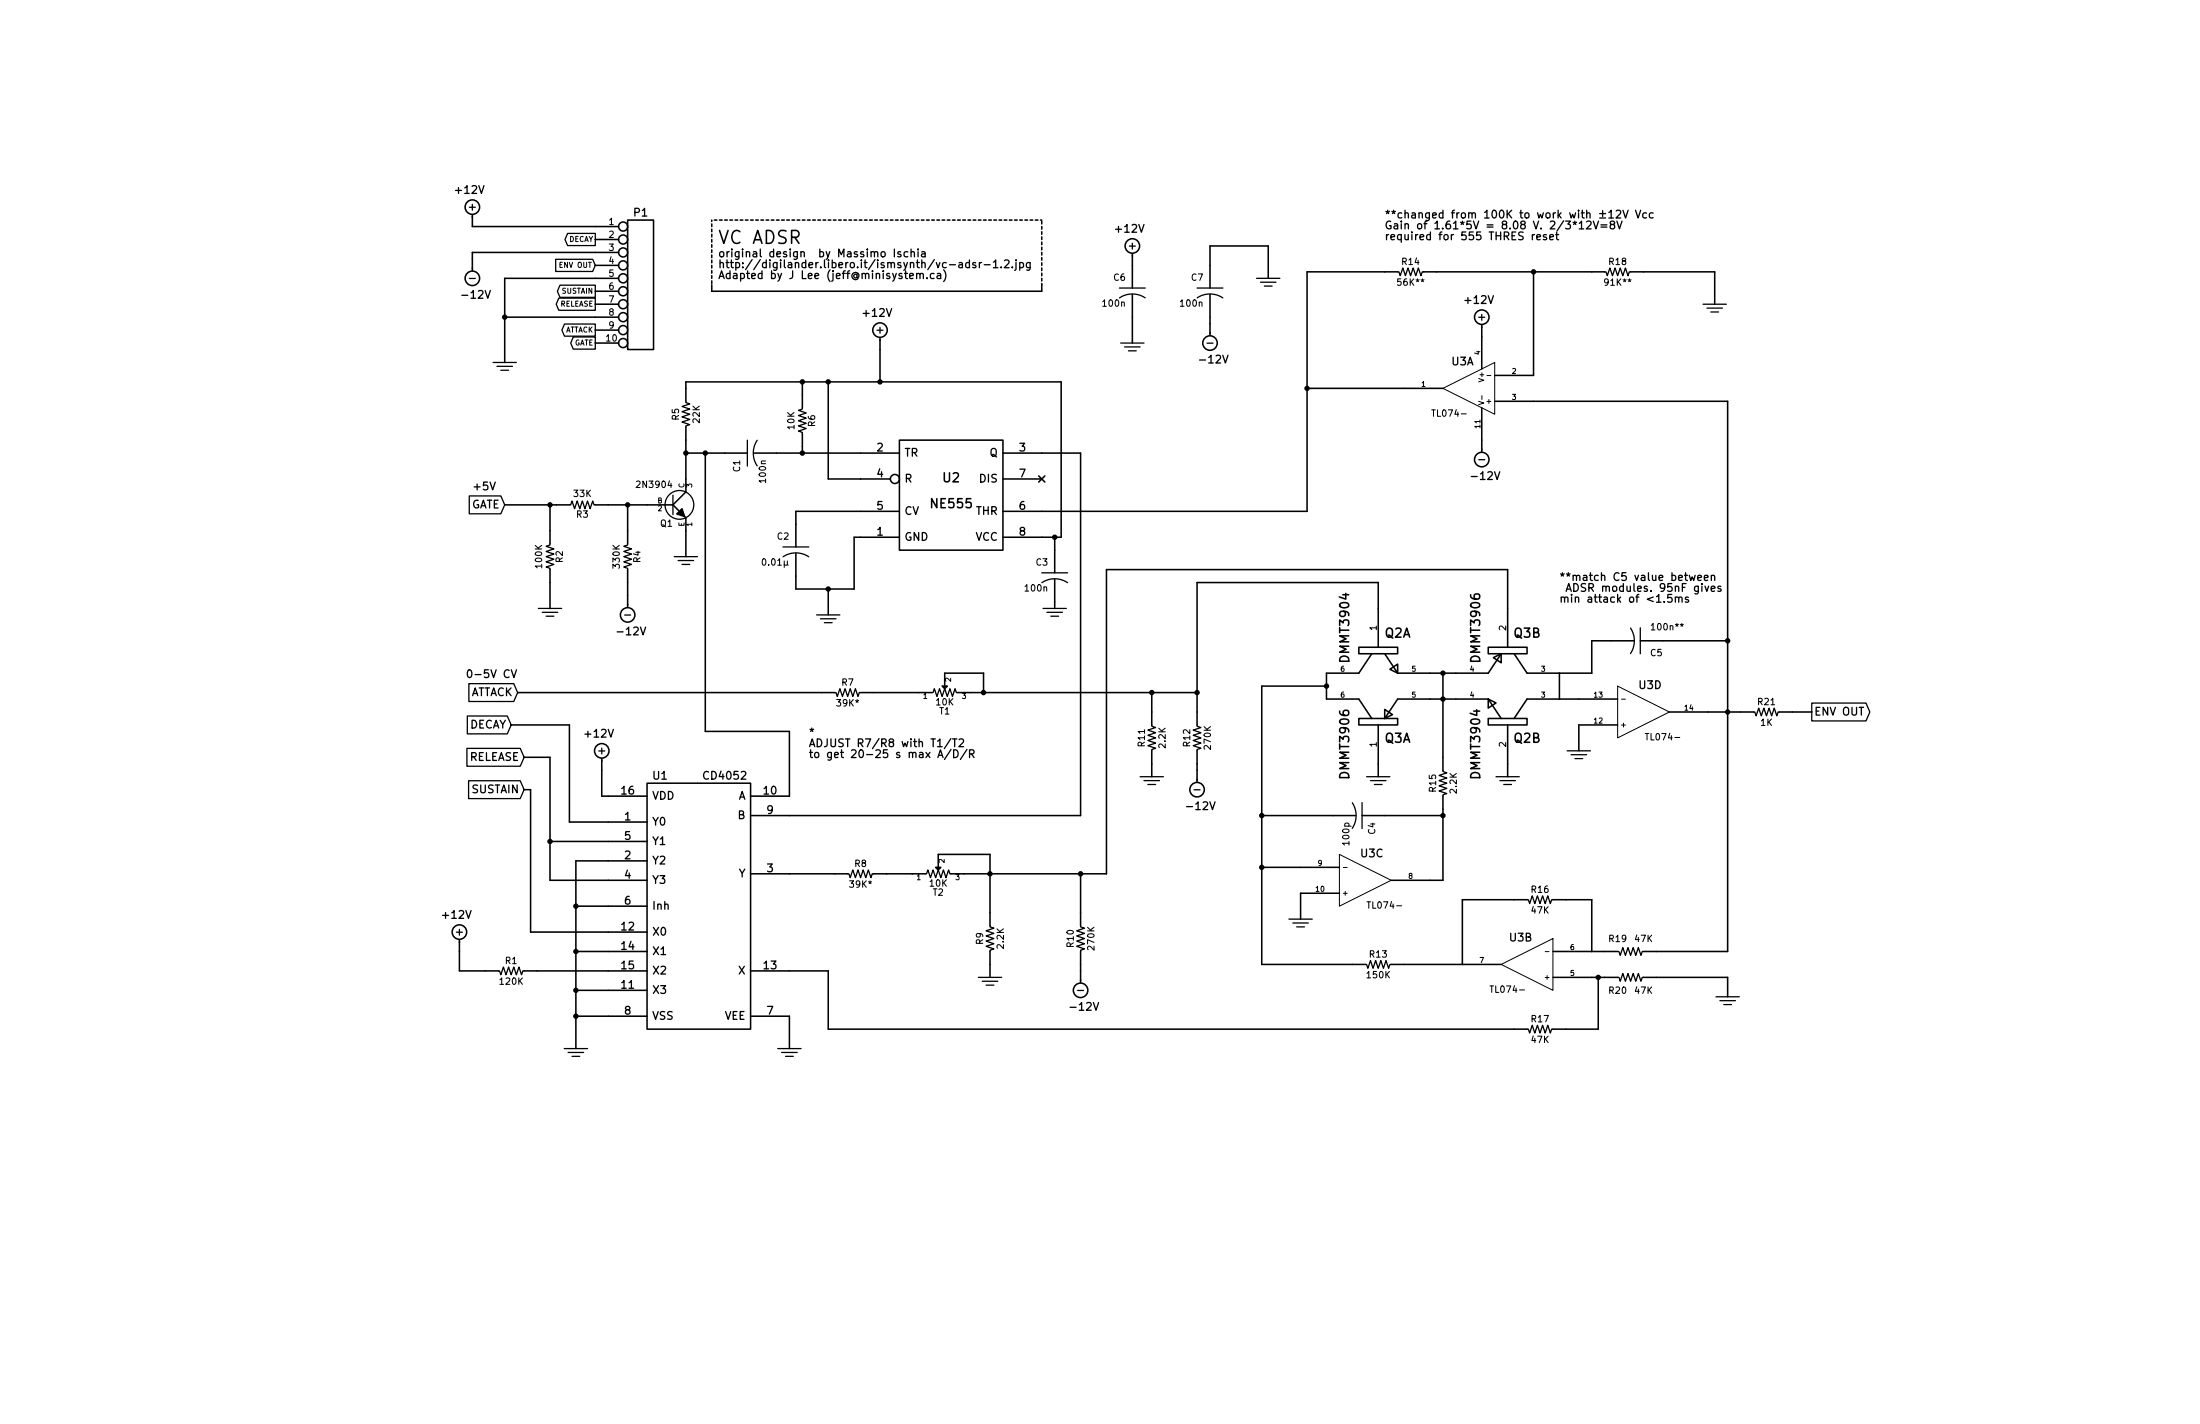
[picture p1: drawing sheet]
EESchema Schematic File Version 2
LIBS:power
LIBS:device
LIBS:transistors
LIBS:conn
LIBS:linear
LIBS:regul
LIBS:74xx
LIBS:cmos4000
LIBS:adc-dac
LIBS:memory
LIBS:xilinx
LIBS:special
LIBS:microcontrollers
LIBS:dsp
LIBS:microchip
LIBS:analog_switches
LIBS:motorola
LIBS:texas
LIBS:intel
LIBS:audio
LIBS:interface
LIBS:digital-audio
LIBS:philips
LIBS:display
LIBS:cypress
LIBS:siliconi
LIBS:opto
LIBS:atmel
LIBS:contrib
LIBS:valves
LIBS:VC ADSR ADR trim-cache
EELAYER 27 0
EELAYER END
$Descr B 17000 11000
encoding utf-8
Sheet 1 1
Title ""
Date "16 jul 2014"
Rev ""
Comp ""
Comment1 ""
Comment2 ""
Comment3 ""
Comment4 ""
$EndDescr
$Comp
L TL074- U3
U 1 1
P 11350 3000
F 0 "U3" H 11400 3200 60  0000 C CNN
F 1 "TL074-" H 11500 2800 50  0000 C CNN
F 2 "" H 11350 3000 60  0000 C CNN
F 3 "" H 11350 3000 60  0000 C CNN
	1    11350 3000
	-1   0    0    -1  
$EndComp
$Comp
L GND_E #PWR01
U 1 1
P 10650 6000
F 0 "#PWR01" V 10650 6000 30  0001 C CNN
F 1 "GND_E" H 10650 5930 30  0001 C CNN
F 2 "~" H 10650 6000 60  0000 C CNN
F 3 "~" H 10650 6000 60  0000 C CNN
	1    10650 6000
	1    0    0    -1  
$EndComp
$Comp
L GND_E #PWR02
U 1 1
P 11650 6000
F 0 "#PWR02" V 11650 6000 30  0001 C CNN
F 1 "GND_E" H 11650 5930 30  0001 C CNN
F 2 "~" H 11650 6000 60  0000 C CNN
F 3 "~" H 11650 6000 60  0000 C CNN
	1    11650 6000
	1    0    0    -1  
$EndComp
$Comp
L -12V #PWR03
U 1 1
P 8350 7500
F 0 "#PWR03" H 8350 7600 30  0001 C CNN
F 1 "-12V" H 8325 7775 60  0000 C CNN
F 2 "~" H 8350 7500 60  0000 C CNN
F 3 "~" H 8350 7500 60  0000 C CNN
	1    8350 7500
	-1   0    0    1   
$EndComp
$Comp
L C_US C4
U 1 1
P 10500 6300
F 0 "C4" H 10550 6400 50  0000 L CNN
F 1 "100p" H 10550 6200 50  0000 L CNN
F 2 "" H 10500 6300 60  0000 C CNN
F 3 "" H 10500 6300 60  0000 C CNN
	1    10500 6300
	0    1    1    0   
$EndComp
$Comp
L CD4052 U1
U 1 1
P 5400 7000
F 0 "U1" H 5100 8000 60  0000 C CNN
F 1 "CD4052" H 5600 8000 60  0000 C CNN
F 2 "" H 5400 7000 60  0000 C CNN
F 3 "" H 5400 7000 60  0000 C CNN
	1    5400 7000
	1    0    0    -1  
$EndComp
$Comp
L GND_E #PWR04
U 1 1
P 6100 8100
F 0 "#PWR04" V 6100 8100 30  0001 C CNN
F 1 "GND_E" H 6100 8030 30  0001 C CNN
F 2 "~" H 6100 8100 60  0000 C CNN
F 3 "~" H 6100 8100 60  0000 C CNN
	1    6100 8100
	1    0    0    -1  
$EndComp
$Comp
L +12V #PWR05
U 1 1
P 4650 5950
F 0 "#PWR05" H 4650 6050 30  0001 C CNN
F 1 "+12V" H 4625 6225 60  0000 C CNN
F 2 "~" H 4650 5950 60  0000 C CNN
F 3 "~" H 4650 5950 60  0000 C CNN
	1    4650 5950
	1    0    0    -1  
$EndComp
$Comp
L R_US R1
U 1 1
P 3950 7500
F 0 "R1" V 4030 7500 50  0000 C CNN
F 1 "120K" V 3870 7500 50  0000 C CNN
F 2 "" H 3950 7500 60  0000 C CNN
F 3 "" H 3950 7500 60  0000 C CNN
	1    3950 7500
	0    -1   -1   0   
$EndComp
$Comp
L +12V #PWR06
U 1 1
P 3550 7350
F 0 "#PWR06" H 3550 7450 30  0001 C CNN
F 1 "+12V" H 3525 7625 60  0000 C CNN
F 2 "~" H 3550 7350 60  0000 C CNN
F 3 "~" H 3550 7350 60  0000 C CNN
	1    3550 7350
	1    0    0    -1  
$EndComp
Text GLabel 4050 5850 0    60   Input ~ 0
RELEASE
Text GLabel 4050 6100 0    60   Input ~ 0
SUSTAIN
Text GLabel 3950 5600 0    60   Input ~ 0
DECAY
$Comp
L GND_E #PWR07
U 1 1
P 4450 8100
F 0 "#PWR07" V 4450 8100 30  0001 C CNN
F 1 "GND_E" H 4450 8030 30  0001 C CNN
F 2 "~" H 4450 8100 60  0000 C CNN
F 3 "~" H 4450 8100 60  0000 C CNN
	1    4450 8100
	1    0    0    -1  
$EndComp
$Comp
L R_US R8
U 1 1
P 6650 6750
F 0 "R8" V 6730 6750 50  0000 C CNN
F 1 "39K*" V 6570 6750 50  0000 C CNN
F 2 "" H 6650 6750 60  0000 C CNN
F 3 "" H 6650 6750 60  0000 C CNN
	1    6650 6750
	0    -1   -1   0   
$EndComp
$Comp
L TL074- U3
U 2 1
P 11800 7450
F 0 "U3" H 11850 7650 60  0000 C CNN
F 1 "TL074-" H 11950 7250 50  0000 C CNN
F 2 "" H 11800 7450 60  0000 C CNN
F 3 "" H 11800 7450 60  0000 C CNN
	2    11800 7450
	-1   0    0    -1  
$EndComp
$Comp
L R_US R13
U 1 1
P 10650 7450
F 0 "R13" V 10730 7450 50  0000 C CNN
F 1 "150K" V 10570 7450 50  0000 C CNN
F 2 "" H 10650 7450 60  0000 C CNN
F 3 "" H 10650 7450 60  0000 C CNN
	1    10650 7450
	0    -1   -1   0   
$EndComp
$Comp
L R_US R19
U 1 1
P 12600 7350
F 0 "R19" V 12700 7450 50  0000 C CNN
F 1 "47K" V 12700 7250 50  0000 C CNN
F 2 "" H 12600 7350 60  0000 C CNN
F 3 "" H 12600 7350 60  0000 C CNN
	1    12600 7350
	0    -1   -1   0   
$EndComp
$Comp
L R_US R20
U 1 1
P 12600 7550
F 0 "R20" V 12500 7650 50  0000 C CNN
F 1 "47K" V 12500 7450 50  0000 C CNN
F 2 "" H 12600 7550 60  0000 C CNN
F 3 "" H 12600 7550 60  0000 C CNN
	1    12600 7550
	0    -1   -1   0   
$EndComp
$Comp
L R_US R17
U 1 1
P 11900 7950
F 0 "R17" V 11980 7950 50  0000 C CNN
F 1 "47K" V 11820 7950 50  0000 C CNN
F 2 "" H 11900 7950 60  0000 C CNN
F 3 "" H 11900 7950 60  0000 C CNN
	1    11900 7950
	0    -1   -1   0   
$EndComp
$Comp
L R_US R16
U 1 1
P 11900 6950
F 0 "R16" V 11980 6950 50  0000 C CNN
F 1 "47K" V 11820 6950 50  0000 C CNN
F 2 "" H 11900 6950 60  0000 C CNN
F 3 "" H 11900 6950 60  0000 C CNN
	1    11900 6950
	0    -1   -1   0   
$EndComp
$Comp
L TL074- U3
U 3 1
P 10550 6800
F 0 "U3" H 10600 7000 60  0000 C CNN
F 1 "TL074-" H 10700 6600 50  0000 C CNN
F 2 "" H 10550 6800 60  0000 C CNN
F 3 "" H 10550 6800 60  0000 C CNN
	3    10550 6800
	1    0    0    -1  
$EndComp
$Comp
L R_US R15
U 1 1
P 11150 6050
F 0 "R15" V 11230 6050 50  0000 C CNN
F 1 "2.2K" V 11070 6050 50  0000 C CNN
F 2 "" H 11150 6050 60  0000 C CNN
F 3 "" H 11150 6050 60  0000 C CNN
	1    11150 6050
	-1   0    0    1   
$EndComp
$Comp
L GND_E #PWR08
U 1 1
P 10050 7100
F 0 "#PWR08" V 10050 7100 30  0001 C CNN
F 1 "GND_E" H 10050 7030 30  0001 C CNN
F 2 "~" H 10050 7100 60  0000 C CNN
F 3 "~" H 10050 7100 60  0000 C CNN
	1    10050 7100
	1    0    0    -1  
$EndComp
$Comp
L TL074- U3
U 4 1
P 12700 5500
F 0 "U3" H 12750 5700 60  0000 C CNN
F 1 "TL074-" H 12850 5300 50  0000 C CNN
F 2 "" H 12700 5500 60  0000 C CNN
F 3 "" H 12700 5500 60  0000 C CNN
	4    12700 5500
	1    0    0    -1  
$EndComp
$Comp
L GND_E #PWR09
U 1 1
P 12200 5800
F 0 "#PWR09" V 12200 5800 30  0001 C CNN
F 1 "GND_E" H 12200 5730 30  0001 C CNN
F 2 "~" H 12200 5800 60  0000 C CNN
F 3 "~" H 12200 5800 60  0000 C CNN
	1    12200 5800
	1    0    0    -1  
$EndComp
$Comp
L C_US C5
U 1 1
P 12650 4950
F 0 "C5" V 12750 5050 50  0000 L CNN
F 1 "100n**" V 12550 5050 50  0000 L CNN
F 2 "" H 12650 4950 60  0000 C CNN
F 3 "" H 12650 4950 60  0000 C CNN
	1    12650 4950
	0    1    1    0   
$EndComp
$Comp
L R_US R21
U 1 1
P 13650 5500
F 0 "R21" V 13730 5500 50  0000 C CNN
F 1 "1K" V 13570 5500 50  0000 C CNN
F 2 "" H 13650 5500 60  0000 C CNN
F 3 "" H 13650 5500 60  0000 C CNN
	1    13650 5500
	0    -1   -1   0   
$EndComp
Text GLabel 14000 5500 2    60   Output ~ 0
ENV OUT
$Comp
L GND_E #PWR010
U 1 1
P 13350 7700
F 0 "#PWR010" V 13350 7700 30  0001 C CNN
F 1 "GND_E" H 13350 7630 30  0001 C CNN
F 2 "~" H 13350 7700 60  0000 C CNN
F 3 "~" H 13350 7700 60  0000 C CNN
	1    13350 7700
	1    0    0    -1  
$EndComp
$Comp
L NE555 U2
U 1 1
P 7350 3800
F 0 "U2" H 7350 3900 70  0000 C CNN
F 1 "NE555" H 7350 3700 70  0000 C CNN
F 2 "~" H 7350 3800 60  0000 C CNN
F 3 "~" H 7350 3800 60  0000 C CNN
	1    7350 3800
	1    0    0    -1  
$EndComp
$Comp
L NPN Q1
U 1 1
P 5200 3900
F 0 "Q1" H 5200 3750 50  0000 R CNN
F 1 "2N3904" H 5200 4050 50  0000 R CNN
F 2 "~" H 5200 3900 60  0000 C CNN
F 3 "~" H 5200 3900 60  0000 C CNN
	1    5200 3900
	1    0    0    -1  
$EndComp
$Comp
L R_US R5
U 1 1
P 5300 3200
F 0 "R5" V 5380 3200 50  0000 C CNN
F 1 "22K" V 5220 3200 50  0000 C CNN
F 2 "" H 5300 3200 60  0000 C CNN
F 3 "" H 5300 3200 60  0000 C CNN
	1    5300 3200
	-1   0    0    1   
$EndComp
Text GLabel 3900 3900 0    60   Input ~ 0
GATE
$Comp
L R_US R3
U 1 1
P 4500 3900
F 0 "R3" V 4580 3900 50  0000 C CNN
F 1 "33K" V 4420 3900 50  0000 C CNN
F 2 "" H 4500 3900 60  0000 C CNN
F 3 "" H 4500 3900 60  0000 C CNN
	1    4500 3900
	0    1    1    0   
$EndComp
$Comp
L R_US R2
U 1 1
P 4250 4300
F 0 "R2" V 4330 4300 50  0000 C CNN
F 1 "100K" V 4170 4300 50  0000 C CNN
F 2 "" H 4250 4300 60  0000 C CNN
F 3 "" H 4250 4300 60  0000 C CNN
	1    4250 4300
	1    0    0    -1  
$EndComp
$Comp
L R_US R4
U 1 1
P 4850 4300
F 0 "R4" V 4930 4300 50  0000 C CNN
F 1 "330K" V 4770 4300 50  0000 C CNN
F 2 "" H 4850 4300 60  0000 C CNN
F 3 "" H 4850 4300 60  0000 C CNN
	1    4850 4300
	1    0    0    -1  
$EndComp
$Comp
L -12V #PWR011
U 1 1
P 4850 4600
F 0 "#PWR011" H 4850 4700 30  0001 C CNN
F 1 "-12V" H 4825 4875 60  0000 C CNN
F 2 "~" H 4850 4600 60  0000 C CNN
F 3 "~" H 4850 4600 60  0000 C CNN
	1    4850 4600
	-1   0    0    1   
$EndComp
$Comp
L GND_E #PWR012
U 1 1
P 4250 4700
F 0 "#PWR012" V 4250 4700 30  0001 C CNN
F 1 "GND_E" H 4250 4630 30  0001 C CNN
F 2 "~" H 4250 4700 60  0000 C CNN
F 3 "~" H 4250 4700 60  0000 C CNN
	1    4250 4700
	1    0    0    -1  
$EndComp
$Comp
L GND_E #PWR013
U 1 1
P 5300 4300
F 0 "#PWR013" V 5300 4300 30  0001 C CNN
F 1 "GND_E" H 5300 4230 30  0001 C CNN
F 2 "~" H 5300 4300 60  0000 C CNN
F 3 "~" H 5300 4300 60  0000 C CNN
	1    5300 4300
	1    0    0    -1  
$EndComp
$Comp
L C_US C1
U 1 1
P 5800 3500
F 0 "C1" H 5850 3600 50  0000 L CNN
F 1 "100n" H 5850 3400 50  0000 L CNN
F 2 "" H 5800 3500 60  0000 C CNN
F 3 "" H 5800 3500 60  0000 C CNN
	1    5800 3500
	0    -1   1    0   
$EndComp
$Comp
L R_US R6
U 1 1
P 6200 3250
F 0 "R6" V 6280 3250 50  0000 C CNN
F 1 "10K" V 6120 3250 50  0000 C CNN
F 2 "" H 6200 3250 60  0000 C CNN
F 3 "" H 6200 3250 60  0000 C CNN
	1    6200 3250
	1    0    0    -1  
$EndComp
$Comp
L +12V #PWR014
U 1 1
P 6800 2700
F 0 "#PWR014" H 6800 2800 30  0001 C CNN
F 1 "+12V" H 6775 2975 60  0000 C CNN
F 2 "~" H 6800 2700 60  0000 C CNN
F 3 "~" H 6800 2700 60  0000 C CNN
	1    6800 2700
	1    0    0    -1  
$EndComp
$Comp
L GND_E #PWR015
U 1 1
P 6400 4750
F 0 "#PWR015" V 6400 4750 30  0001 C CNN
F 1 "GND_E" H 6400 4680 30  0001 C CNN
F 2 "~" H 6400 4750 60  0000 C CNN
F 3 "~" H 6400 4750 60  0000 C CNN
	1    6400 4750
	1    0    0    -1  
$EndComp
$Comp
L C_US C2
U 1 1
P 6150 4250
F 0 "C2" H 6200 4350 50  0000 L CNN
F 1 "0.01μ" H 6200 4150 50  0000 L CNN
F 2 "" H 6150 4250 60  0000 C CNN
F 3 "" H 6150 4250 60  0000 C CNN
	1    6150 4250
	-1   0    0    -1  
$EndComp
NoConn ~ 8050 3700
$Comp
L +12V #PWR016
U 1 1
P 11450 2600
F 0 "#PWR016" H 11450 2700 30  0001 C CNN
F 1 "+12V" H 11425 2875 60  0000 C CNN
F 2 "~" H 11450 2600 60  0000 C CNN
F 3 "~" H 11450 2600 60  0000 C CNN
	1    11450 2600
	1    0    0    -1  
$EndComp
$Comp
L -12V #PWR017
U 1 1
P 11450 3400
F 0 "#PWR017" H 11450 3500 30  0001 C CNN
F 1 "-12V" H 11425 3675 60  0000 C CNN
F 2 "~" H 11450 3400 60  0000 C CNN
F 3 "~" H 11450 3400 60  0000 C CNN
	1    11450 3400
	-1   0    0    1   
$EndComp
$Comp
L R_US R14
U 1 1
P 10900 2100
F 0 "R14" V 10980 2100 50  0000 C CNN
F 1 "56K**" V 10820 2100 50  0000 C CNN
F 2 "" H 10900 2100 60  0000 C CNN
F 3 "" H 10900 2100 60  0000 C CNN
	1    10900 2100
	0    -1   -1   0   
$EndComp
$Comp
L R_US R18
U 1 1
P 12500 2100
F 0 "R18" V 12580 2100 50  0000 C CNN
F 1 "91K**" V 12420 2100 50  0000 C CNN
F 2 "" H 12500 2100 60  0000 C CNN
F 3 "" H 12500 2100 60  0000 C CNN
	1    12500 2100
	0    -1   -1   0   
$EndComp
$Comp
L GND_E #PWR018
U 1 1
P 13250 2350
F 0 "#PWR018" V 13250 2350 30  0001 C CNN
F 1 "GND_E" H 13250 2280 30  0001 C CNN
F 2 "~" H 13250 2350 60  0000 C CNN
F 3 "~" H 13250 2350 60  0000 C CNN
	1    13250 2350
	1    0    0    -1  
$EndComp
$Comp
L R_US R9
U 1 1
P 7650 7250
F 0 "R9" V 7730 7250 50  0000 C CNN
F 1 "2.2K" V 7570 7250 50  0000 C CNN
F 2 "" H 7650 7250 60  0000 C CNN
F 3 "" H 7650 7250 60  0000 C CNN
	1    7650 7250
	-1   0    0    1   
$EndComp
$Comp
L R_US R10
U 1 1
P 8350 7250
F 0 "R10" V 8430 7250 50  0000 C CNN
F 1 "270K" V 8270 7250 50  0000 C CNN
F 2 "" H 8350 7250 60  0000 C CNN
F 3 "" H 8350 7250 60  0000 C CNN
	1    8350 7250
	-1   0    0    1   
$EndComp
$Comp
L GND_E #PWR019
U 1 1
P 7650 7550
F 0 "#PWR019" V 7650 7550 30  0001 C CNN
F 1 "GND_E" H 7650 7480 30  0001 C CNN
F 2 "~" H 7650 7550 60  0000 C CNN
F 3 "~" H 7650 7550 60  0000 C CNN
	1    7650 7550
	1    0    0    -1  
$EndComp
Text GLabel 4000 5350 0    60   Input ~ 0
ATTACK
$Comp
L R_US R7
U 1 1
P 6550 5350
F 0 "R7" V 6630 5350 50  0000 C CNN
F 1 "39K*" V 6470 5350 50  0000 C CNN
F 2 "" H 6550 5350 60  0000 C CNN
F 3 "" H 6550 5350 60  0000 C CNN
	1    6550 5350
	0    -1   -1   0   
$EndComp
$Comp
L -12V #PWR020
U 1 1
P 9250 5950
F 0 "#PWR020" H 9250 6050 30  0001 C CNN
F 1 "-12V" H 9225 6225 60  0000 C CNN
F 2 "~" H 9250 5950 60  0000 C CNN
F 3 "~" H 9250 5950 60  0000 C CNN
	1    9250 5950
	-1   0    0    1   
$EndComp
$Comp
L R_US R11
U 1 1
P 8900 5700
F 0 "R11" V 8980 5700 50  0000 C CNN
F 1 "2.2K" V 8820 5700 50  0000 C CNN
F 2 "" H 8900 5700 60  0000 C CNN
F 3 "" H 8900 5700 60  0000 C CNN
	1    8900 5700
	-1   0    0    1   
$EndComp
$Comp
L R_US R12
U 1 1
P 9250 5700
F 0 "R12" V 9330 5700 50  0000 C CNN
F 1 "270K" V 9170 5700 50  0000 C CNN
F 2 "" H 9250 5700 60  0000 C CNN
F 3 "" H 9250 5700 60  0000 C CNN
	1    9250 5700
	-1   0    0    1   
$EndComp
$Comp
L GND_E #PWR021
U 1 1
P 8900 6000
F 0 "#PWR021" V 8900 6000 30  0001 C CNN
F 1 "GND_E" H 8900 5930 30  0001 C CNN
F 2 "~" H 8900 6000 60  0000 C CNN
F 3 "~" H 8900 6000 60  0000 C CNN
	1    8900 6000
	1    0    0    -1  
$EndComp
$Comp
L DMMT3904 Q2
U 2 1
P 11650 5600
F 0 "Q2" V 11550 5750 70  0000 C CNN
F 1 "DMMT3904" H 11500 5350 70  0000 C CNN
F 2 "~" H 11650 5600 60  0000 C CNN
F 3 "~" H 11650 5600 60  0000 C CNN
	2    11650 5600
	0    1    -1   0   
$EndComp
$Comp
L DMMT3906 Q3
U 1 1
P 10650 5600
F 0 "Q3" V 10550 5450 70  0000 C CNN
F 1 "DMMT3906" H 10500 5850 70  0000 C CNN
F 2 "~" H 10650 5600 60  0000 C CNN
F 3 "~" H 10650 5600 60  0000 C CNN
	1    10650 5600
	0    -1   -1   0   
$EndComp
$Comp
L DMMT3904 Q2
U 1 1
P 10650 5000
F 0 "Q2" V 10550 4850 70  0000 C CNN
F 1 "DMMT3904" H 10500 5250 70  0000 C CNN
F 2 "~" H 10650 5000 60  0000 C CNN
F 3 "~" H 10650 5000 60  0000 C CNN
	1    10650 5000
	0    -1   1    0   
$EndComp
$Comp
L DMMT3906 Q3
U 2 1
P 11650 5000
F 0 "Q3" V 11550 5150 70  0000 C CNN
F 1 "DMMT3906" H 11500 4750 70  0000 C CNN
F 2 "~" H 11650 5000 60  0000 C CNN
F 3 "~" H 11650 5000 60  0000 C CNN
	2    11650 5000
	0    1    1    0   
$EndComp
Text Notes 10700 1700 0    60   ~ 0
**changed from 100K to work with ±12V Vcc\nGain of 1.61*5V = 8.08 V. 2/3*12V=8V\nrequired for 555 THRES reset
Text Notes 6250 5700 0    60   ~ 0
*\nADJUST R7/R8 with T1/T2 \nto get 20-25 s max A/D/R\n
$Comp
L CONN_10 P1
U 1 1
P 4950 2200
F 0 "P1" H 4950 2750 60  0000 C CNN
F 1 "CONN_10" V 5000 2200 60  0001 C CNN
F 2 "~" H 4950 2200 60  0000 C CNN
F 3 "~" H 4950 2200 60  0000 C CNN
	1    4950 2200
	1    0    0    -1  
$EndComp
Text GLabel 4600 2350 0    40   Output ~ 0
RELEASE
Text GLabel 4600 2250 0    40   Output ~ 0
SUSTAIN
Text GLabel 4600 1850 0    40   Output ~ 0
DECAY
Text GLabel 4600 2650 0    40   Output ~ 0
GATE
Text GLabel 4600 2050 0    40   Input ~ 0
ENV OUT
$Comp
L +12V #PWR022
U 1 1
P 3650 1750
F 0 "#PWR022" H 3650 1850 30  0001 C CNN
F 1 "+12V" H 3625 2025 60  0000 C CNN
F 2 "~" H 3650 1750 60  0000 C CNN
F 3 "~" H 3650 1750 60  0000 C CNN
	1    3650 1750
	1    0    0    -1  
$EndComp
$Comp
L -12V #PWR023
U 1 1
P 3650 2000
F 0 "#PWR023" H 3650 2100 30  0001 C CNN
F 1 "-12V" H 3625 2275 60  0000 C CNN
F 2 "~" H 3650 2000 60  0000 C CNN
F 3 "~" H 3650 2000 60  0000 C CNN
	1    3650 2000
	-1   0    0    1   
$EndComp
$Comp
L GND_E #PWR024
U 1 1
P 3900 2800
F 0 "#PWR024" V 3900 2800 30  0001 C CNN
F 1 "GND_E" H 3900 2730 30  0001 C CNN
F 2 "~" H 3900 2800 60  0000 C CNN
F 3 "~" H 3900 2800 60  0000 C CNN
	1    3900 2800
	1    0    0    -1  
$EndComp
$Comp
L C_US C3
U 1 1
P 8150 4450
F 0 "C3" H 8200 4550 50  0000 L CNN
F 1 "100n" H 8200 4350 50  0000 L CNN
F 2 "" H 8150 4450 60  0000 C CNN
F 3 "" H 8150 4450 60  0000 C CNN
	1    8150 4450
	-1   0    0    -1  
$EndComp
$Comp
L GND_E #PWR025
U 1 1
P 8150 4700
F 0 "#PWR025" V 8150 4700 30  0001 C CNN
F 1 "GND_E" H 8150 4630 30  0001 C CNN
F 2 "~" H 8150 4700 60  0000 C CNN
F 3 "~" H 8150 4700 60  0000 C CNN
	1    8150 4700
	1    0    0    -1  
$EndComp
$Comp
L C_US C6
U 1 1
P 8750 2250
F 0 "C6" H 8800 2350 50  0000 L CNN
F 1 "100n" H 8800 2150 50  0000 L CNN
F 2 "" H 8750 2250 60  0000 C CNN
F 3 "" H 8750 2250 60  0000 C CNN
	1    8750 2250
	-1   0    0    -1  
$EndComp
$Comp
L C_US C7
U 1 1
P 9350 2250
F 0 "C7" H 9400 2350 50  0000 L CNN
F 1 "100n" H 9400 2150 50  0000 L CNN
F 2 "" H 9350 2250 60  0000 C CNN
F 3 "" H 9350 2250 60  0000 C CNN
	1    9350 2250
	-1   0    0    -1  
$EndComp
$Comp
L GND_E #PWR026
U 1 1
P 9800 2150
F 0 "#PWR026" V 9800 2150 30  0001 C CNN
F 1 "GND_E" H 9800 2080 30  0001 C CNN
F 2 "~" H 9800 2150 60  0000 C CNN
F 3 "~" H 9800 2150 60  0000 C CNN
	1    9800 2150
	1    0    0    -1  
$EndComp
$Comp
L GND_E #PWR027
U 1 1
P 8750 2650
F 0 "#PWR027" V 8750 2650 30  0001 C CNN
F 1 "GND_E" H 8750 2580 30  0001 C CNN
F 2 "~" H 8750 2650 60  0000 C CNN
F 3 "~" H 8750 2650 60  0000 C CNN
	1    8750 2650
	1    0    0    -1  
$EndComp
$Comp
L -12V #PWR028
U 1 1
P 9350 2500
F 0 "#PWR028" H 9350 2600 30  0001 C CNN
F 1 "-12V" H 9325 2775 60  0000 C CNN
F 2 "~" H 9350 2500 60  0000 C CNN
F 3 "~" H 9350 2500 60  0000 C CNN
	1    9350 2500
	-1   0    0    1   
$EndComp
$Comp
L +12V #PWR029
U 1 1
P 8750 2050
F 0 "#PWR029" H 8750 2150 30  0001 C CNN
F 1 "+12V" H 8725 2325 60  0000 C CNN
F 2 "~" H 8750 2050 60  0000 C CNN
F 3 "~" H 8750 2050 60  0000 C CNN
	1    8750 2050
	1    0    0    -1  
$EndComp
Text GLabel 4600 2550 0    40   Output ~ 0
ATTACK
Text Notes 12050 4500 0    60   ~ 0
**match C5 value between\n ADSR modules. 95nF gives\nmin attack of <1.5ms
Text Notes 3600 5250 0    60   ~ 0
0-5V CV
Text Notes 3650 3800 0    60   ~ 0
+5V
Text Notes 5550 1900 0    100  ~ 0
VC ADSR
Text Notes 5550 2000 0    60   ~ 0
original design  by Massimo Ischia\nhttp://digilander.libero.it/ismsynth/vc-adsr-1.2.jpg\nAdapted by J Lee (jeff@minisystem.ca)
$Comp
L POT_US T1
U 1 1
P 7300 5350
F 0 "T1" H 7300 5200 50  0000 C CNN
F 1 "10K" H 7300 5270 50  0000 C CNN
F 2 "~" H 7300 5350 60  0000 C CNN
F 3 "~" H 7300 5350 60  0000 C CNN
	1    7300 5350
	1    0    0    -1  
$EndComp
Wire Wire Line
	6100 7850 6100 8100
Wire Wire Line
	4700 6150 4650 6150
Wire Wire Line
	4650 6150 4650 5950
Wire Wire Line
	4700 6650 4450 6650
Wire Wire Line
	4450 6650 4450 8100
Wire Wire Line
	4450 7000 4700 7000
Wire Wire Line
	4450 7350 4700 7350
Connection ~ 4450 7000
Wire Wire Line
	4450 7650 4700 7650
Connection ~ 4450 7350
Wire Wire Line
	4450 7850 4700 7850
Connection ~ 4450 7650
Wire Wire Line
	4700 7500 4150 7500
Wire Wire Line
	3750 7500 3550 7500
Wire Wire Line
	3550 7500 3550 7350
Wire Wire Line
	4700 6500 4250 6500
Wire Wire Line
	4250 5850 4250 6800
Wire Wire Line
	4250 6800 4700 6800
Wire Wire Line
	4100 7200 4700 7200
Connection ~ 4450 7850
Wire Wire Line
	12300 7350 12300 6950
Wire Wire Line
	12300 6950 12100 6950
Wire Wire Line
	11700 6950 11300 6950
Wire Wire Line
	11300 6950 11300 7450
Wire Wire Line
	12300 7350 12400 7350
Wire Wire Line
	12300 7550 12400 7550
Wire Wire Line
	12350 7550 12350 7950
Wire Wire Line
	12350 7950 12100 7950
Connection ~ 12350 7550
Wire Wire Line
	6400 7950 11700 7950
Wire Wire Line
	11300 7450 10850 7450
Wire Wire Line
	11150 6250 11150 6800
Wire Wire Line
	11150 6800 11050 6800
Wire Wire Line
	10700 6300 11150 6300
Connection ~ 11150 6300
Wire Wire Line
	10300 6300 9750 6300
Wire Wire Line
	9750 5300 9750 7450
Wire Wire Line
	9750 6700 10050 6700
Connection ~ 9750 6700
Wire Wire Line
	10050 6900 10050 7100
Connection ~ 9750 6300
Wire Wire Line
	12200 5600 12200 5800
Wire Wire Line
	12300 4950 12300 5200
Wire Wire Line
	12300 4950 12450 4950
Wire Wire Line
	12850 4950 13350 4950
Wire Wire Line
	13350 7350 12800 7350
Wire Wire Line
	13200 5500 13450 5500
Wire Wire Line
	13850 5500 14000 5500
Wire Wire Line
	13350 3100 13350 7350
Connection ~ 13350 5500
Wire Wire Line
	12800 7550 13350 7550
Wire Wire Line
	13350 7550 13350 7700
Wire Wire Line
	9750 7450 10450 7450
Wire Wire Line
	3900 3900 4300 3900
Wire Wire Line
	4700 3900 5000 3900
Wire Wire Line
	4250 4500 4250 4700
Wire Wire Line
	4850 4500 4850 4600
Wire Wire Line
	4250 4100 4250 3900
Connection ~ 4250 3900
Wire Wire Line
	4850 4100 4850 3900
Connection ~ 4850 3900
Wire Wire Line
	5300 4300 5300 4100
Wire Wire Line
	6000 3500 6650 3500
Wire Wire Line
	5300 3500 5600 3500
Wire Wire Line
	5300 3400 5300 3700
Connection ~ 5300 3500
Wire Wire Line
	6650 4150 6600 4150
Wire Wire Line
	6600 4150 6600 4550
Wire Wire Line
	8050 4150 8200 4150
Wire Wire Line
	8200 4150 8200 2950
Wire Wire Line
	8200 2950 5300 2950
Wire Wire Line
	5300 2950 5300 3000
Wire Wire Line
	6650 3700 6400 3700
Wire Wire Line
	6400 3700 6400 2950
Connection ~ 6400 2950
Wire Wire Line
	6200 3050 6200 2950
Connection ~ 6200 2950
Wire Wire Line
	6200 3450 6200 3500
Connection ~ 6200 3500
Wire Wire Line
	6650 3950 6150 3950
Wire Wire Line
	6150 3950 6150 4050
Wire Wire Line
	6600 4550 6150 4550
Wire Wire Line
	6400 4550 6400 4750
Connection ~ 6400 4550
Wire Wire Line
	6150 4550 6150 4450
Wire Wire Line
	6800 2700 6800 2950
Connection ~ 6800 2950
Wire Wire Line
	5450 3500 5450 5650
Wire Wire Line
	5450 5650 6100 5650
Wire Wire Line
	6100 5650 6100 6150
Connection ~ 5450 3500
Wire Wire Line
	6100 6300 8350 6300
Wire Wire Line
	8350 6300 8350 3500
Wire Wire Line
	8350 3500 8050 3500
Wire Wire Line
	10100 2100 10100 3950
Wire Wire Line
	10100 3000 10850 3000
Wire Wire Line
	10100 3950 8050 3950
Wire Wire Line
	10100 2100 10700 2100
Connection ~ 10100 3000
Wire Wire Line
	11100 2100 12300 2100
Wire Wire Line
	11850 2900 11850 2100
Connection ~ 11850 2100
Wire Wire Line
	12700 2100 13250 2100
Wire Wire Line
	13250 2100 13250 2350
Wire Wire Line
	11850 3100 13350 3100
Connection ~ 13350 4950
Wire Wire Line
	7650 7450 7650 7550
Wire Wire Line
	8350 7450 8350 7500
Wire Wire Line
	6100 7500 6400 7500
Wire Wire Line
	6400 7500 6400 7950
Wire Wire Line
	6100 6750 6450 6750
Wire Wire Line
	7650 6600 7650 7050
Wire Wire Line
	8350 6750 8350 7050
Wire Wire Line
	8550 6750 8550 4400
Wire Wire Line
	8900 5900 8900 6000
Wire Wire Line
	9250 5900 9250 5950
Wire Wire Line
	8900 5350 8900 5500
Wire Wire Line
	4000 5350 6350 5350
Wire Wire Line
	9250 4500 9250 5500
Connection ~ 9250 5350
Wire Wire Line
	11050 5200 11250 5200
Wire Wire Line
	11050 5400 11250 5400
Wire Wire Line
	11150 5200 11150 5850
Connection ~ 11150 5400
Connection ~ 11150 5200
Wire Wire Line
	12050 5200 12050 5400
Wire Wire Line
	10250 5200 10250 5400
Wire Wire Line
	10650 5900 10650 6000
Wire Wire Line
	11650 5900 11650 6000
Wire Wire Line
	12300 5200 12050 5200
Wire Wire Line
	12050 5400 12200 5400
Wire Wire Line
	9750 5300 10250 5300
Connection ~ 10250 5300
Wire Wire Line
	9250 4500 10650 4500
Wire Wire Line
	10650 4500 10650 4700
Wire Wire Line
	8550 4400 11650 4400
Wire Wire Line
	11650 4400 11650 4700
Wire Wire Line
	3650 1750 4600 1750
Wire Wire Line
	3650 1950 4600 1950
Wire Wire Line
	8150 4150 8150 4250
Connection ~ 8150 4150
Wire Wire Line
	8150 4650 8150 4700
Wire Wire Line
	8750 2450 8750 2650
Wire Wire Line
	9350 2050 9350 1900
Wire Wire Line
	9350 1900 9800 1900
Wire Wire Line
	9800 1900 9800 2150
Wire Wire Line
	9350 2450 9350 2500
Wire Wire Line
	3900 2150 3900 2800
Wire Wire Line
	3900 2150 4600 2150
Wire Wire Line
	3650 1950 3650 2000
Wire Wire Line
	4600 2450 3900 2450
Connection ~ 3900 2450
Wire Wire Line
	3950 5600 4400 5600
Wire Wire Line
	4400 5600 4400 6350
Wire Wire Line
	4400 6350 4700 6350
Wire Wire Line
	4050 5850 4250 5850
Connection ~ 4250 6500
Wire Wire Line
	4050 6100 4100 6100
Wire Wire Line
	4100 6100 4100 7200
Wire Notes Line
	5500 1700 5500 2200
Wire Notes Line
	8050 2200 8050 1700
Wire Notes Line
	8050 1700 5500 1700
Wire Wire Line
	6750 5350 7100 5350
Wire Wire Line
	7500 5350 9250 5350
Wire Wire Line
	7300 5200 7600 5200
Wire Wire Line
	7600 5200 7600 5350
Connection ~ 7600 5350
$Comp
L POT_US T2
U 1 1
P 7250 6750
F 0 "T2" H 7250 6600 50  0000 C CNN
F 1 "10K" H 7250 6670 50  0000 C CNN
F 2 "~" H 7250 6750 60  0000 C CNN
F 3 "~" H 7250 6750 60  0000 C CNN
	1    7250 6750
	1    0    0    -1  
$EndComp
Wire Wire Line
	6850 6750 7050 6750
Wire Wire Line
	7250 6600 7650 6600
Connection ~ 8900 5350
Wire Wire Line
	7450 6750 8550 6750
Connection ~ 7650 6750
Connection ~ 8350 6750
Wire Bus Line
	5500 2200 5500 2250
Wire Bus Line
	5500 2250 8050 2250
Wire Bus Line
	8050 2250 8050 2200
$EndSCHEMATC
